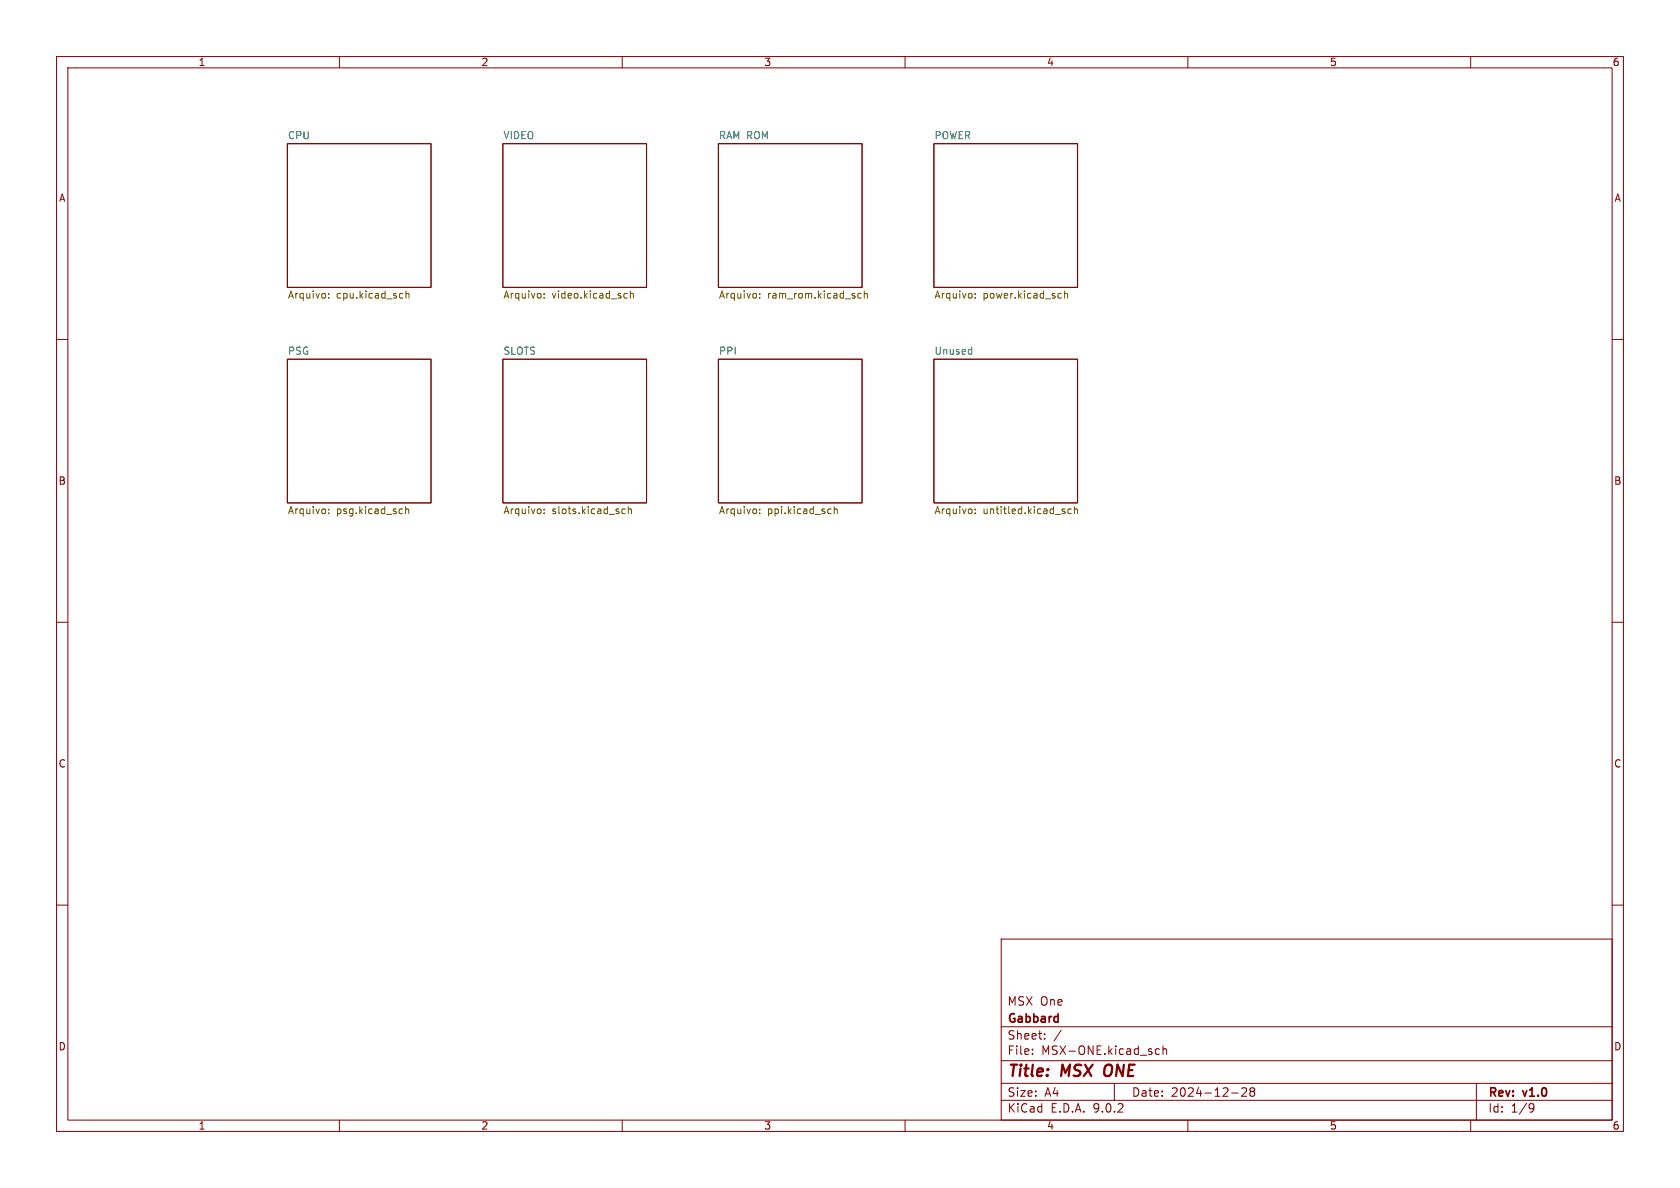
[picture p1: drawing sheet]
<svg xmlns="http://www.w3.org/2000/svg" width="297mm" height="210mm" viewBox="0 0 297 210" stroke-linecap="round" stroke-linejoin="round" font-family="sans-serif">
<g fill="none" stroke="#840000" stroke-width=".18">
<path d="M10 10h277v190h-277zM12 12h273v186h-273zM60 10v2M110 10v2M160 10v2M210 10v2M260 10v2M50.8 25.4h25.4v25.4h-25.4zM88.9 25.4h25.4v25.4h-25.4zM127 25.4h25.4v25.4h-25.4zM165.1 25.4h25.4v25.4h-25.4zM10 60h2"/>
<path d="M50.8 63.5h25.4v25.4h-25.4zM88.9 63.5h25.4v25.4h-25.4zM127 63.5h25.4v25.4h-25.4zM165.1 63.5h25.4v25.4h-25.4zM285 60h2M10 110h2M285 110h2M10 160h2M177 166h108v32h-108zM285 160h2M60 198v2M110 198v2"/>
<path d="M160 198v2M177 194.5h108M177 191.5h108M177 187.5h108M177 181.5h108M182.5 186.3v.1M182.5 185.5v.1M184.7 183.6v.1M184.7 182.8v.1M187.6 182.1l-1.3 2M197 191.5v3M204.2 186.1l.3 .3 .5-.1"/>
<path d="M205 185.5l-.5-.1-.3 .3M205.6 185.5l.2-.1 .4 .1v.9M205.6 184.9v1.5M210 198v2M217.7 193.2h1.2M219.5 192.4l.6-.1 .2 .1 .1 .3-.9 1.1h.9M221.2 192.9l-.2-.2 .2-.4 .5 .1 .1 .2-.3 .3M221.2 192.9l-.2 .3v.5l.2 .1 .5-.1 .1-.2-.1-.4-.2-.2M221.2 192.9h.3M260 198v2M261 191.5v6.5M270.6 195.1l.5 .1a.99 .99 0 0 1-.4 1.4h-.2"/>
<path d="M271.2 195.7l-.3 .3h-.3"/>
</g>
<path d="M195.4 188.5a1.5 1.5 0 0 0 0 1.6" fill="none" stroke="#840000" stroke-width=".4"/>
<g fill="none" stroke="#725600" stroke-width=".18">
<path d="M58.1 52.6v.1M58.1 51.9v.1M71.1 51.9h.1M71.2 52.6l-.1 .1M71.8 51.4v1.3M71.8 52l.1-.1h.3l.1 .8M96.2 52.6v.1M96.2 51.9v.1M110.5 51.9h.4M110.9 52.6l-.4 .1M111.4 52l.2-.1h.3l.1 .8M111.4 51.4v1.3"/>
<path d="M134.3 52.6v.1M134.3 51.9v.1M152.3 51.9h-.4l-.2 .2 .1 .5h.5M152.8 52l.2-.1h.3v.8M152.8 51.4v1.3M172.4 52.6v.1M172.4 51.9v.1M187.3 51.9h.3M187.6 52.6l-.3 .1M188.2 52l.2-.1h.3v.8M188.2 51.4v1.3M58.1 90v.1"/>
<path d="M58.1 90.7v.1M71.7 89.5v1.3M71.7 90.1l.2-.1h.3v.8M96.2 90.7v.1M96.2 90v.1M110 90h.5M110 90.7h.5M111.1 90.1l.2-.1h.3v.8M111.1 89.5v1.3M134.3 90.7v.1M134.3 90v.1M146.8 90h.1"/>
<path d="M146.9 90.7l-.1 .1M147.5 90.1l.2-.1h.3v.8M147.5 89.5v1.3M172.4 90v.1M172.4 90.7v.1M189.4 90h-.4l-.2 .2 .1 .5h.5M189.9 90.1l.2-.1h.3l.1 .8M189.9 89.5v1.3"/>
</g>
<path d="M171.7 61.8h.1M171.8 61.4v1.2M171.8 62.6h-.1" fill="none" stroke="#006464" stroke-width=".18"/>
<g font-size="2.8" fill="#840000">
<text x="178" y="190.9">Title:</text>
<text x="187.7" y="190.9">MSX</text>
<text x="196.1" y="190.9">ONE</text>
</g>
<g font-size="2.1" fill="#840000">
<text x="178" y="178">MSX One</text>
<text x="178" y="184">Sheet:</text>
<text x="178" y="181.2">Gabbard</text>
<text x="178" y="186.7">File:</text>
<text x="184.1" y="186.7">MSX-ONE.kicad_sch</text>
<text x="178" y="196.9">KiCad</text>
<text x="178" y="194.1">Size:</text>
<text x="184.7" y="194.1">A4</text>
<text x="185.7" y="196.9">E.D.A.</text>
<text x="193.3" y="196.9">9.0.2</text>
<text x="200" y="194.1">Date:</text>
<text x="207" y="194.1">2024-12-28</text>
<text x="263" y="194.3">Rev:</text>
<text x="263" y="196.9">Id:</text>
<text x="267.1" y="196.9">1/9</text>
<text x="269.4" y="194.3">v1.0</text>
</g>
<g font-size="1.8" fill="#840000">
<text x="35" y="11.9">1</text>
<text x="85" y="11.9">2</text>
<text x="135" y="11.9">3</text>
<text x="185" y="11.9">4</text>
<text x="235" y="11.9">5</text>
<text x="285" y="11.9">6</text>
<text x="10.3" y="35.9">A</text>
<text x="285.3" y="35.9">A</text>
<text x="10.3" y="85.9">B</text>
<text x="285.3" y="85.9">B</text>
<text x="10.3" y="135.9">C</text>
<text x="285.3" y="135.9">C</text>
<text x="10.3" y="185.9">D</text>
<text x="285.3" y="185.9">D</text>
<text x="35" y="199.9">1</text>
<text x="85" y="199.9">2</text>
<text x="135" y="199.9">3</text>
<text x="185" y="199.9">4</text>
<text x="235" y="199.9">5</text>
<text x="285" y="199.9">6</text>
</g>
<g font-size="1.8" fill="#006464">
<text x="50.8" y="24.7">CPU</text>
<text x="88.9" y="24.7">VIDEO</text>
<text x="127" y="24.7">RAM ROM</text>
<text x="165.1" y="24.7">POWER</text>
<text x="50.8" y="62.8">PSG</text>
<text x="88.9" y="62.8">SLOTS</text>
<text x="127" y="62.8">PPI</text>
<text x="165.1" y="62.8">Unused</text>
</g>
<g font-size="1.8" fill="#725600">
<text x="50.8" y="53.1">Arquivo:</text>
<text x="59.5" y="53.1">cpu.kicad_sch</text>
<text x="88.9" y="53.1">Arquivo:</text>
<text x="97.6" y="53.1">video.kicad_sch</text>
<text x="127" y="53.1">Arquivo:</text>
<text x="135.7" y="53.1">ram_rom.kicad_sch</text>
<text x="165.1" y="53.1">Arquivo:</text>
<text x="173.8" y="53.1">power.kicad_sch</text>
<text x="50.8" y="91.2">Arquivo:</text>
<text x="59.5" y="91.2">psg.kicad_sch</text>
<text x="88.9" y="91.2">Arquivo:</text>
<text x="97.6" y="91.2">slots.kicad_sch</text>
<text x="127" y="91.2">Arquivo:</text>
<text x="135.7" y="91.2">ppi.kicad_sch</text>
<text x="165.1" y="91.2">Arquivo:</text>
<text x="173.8" y="91.2">untitled.kicad_sch</text>
</g>
</svg>
